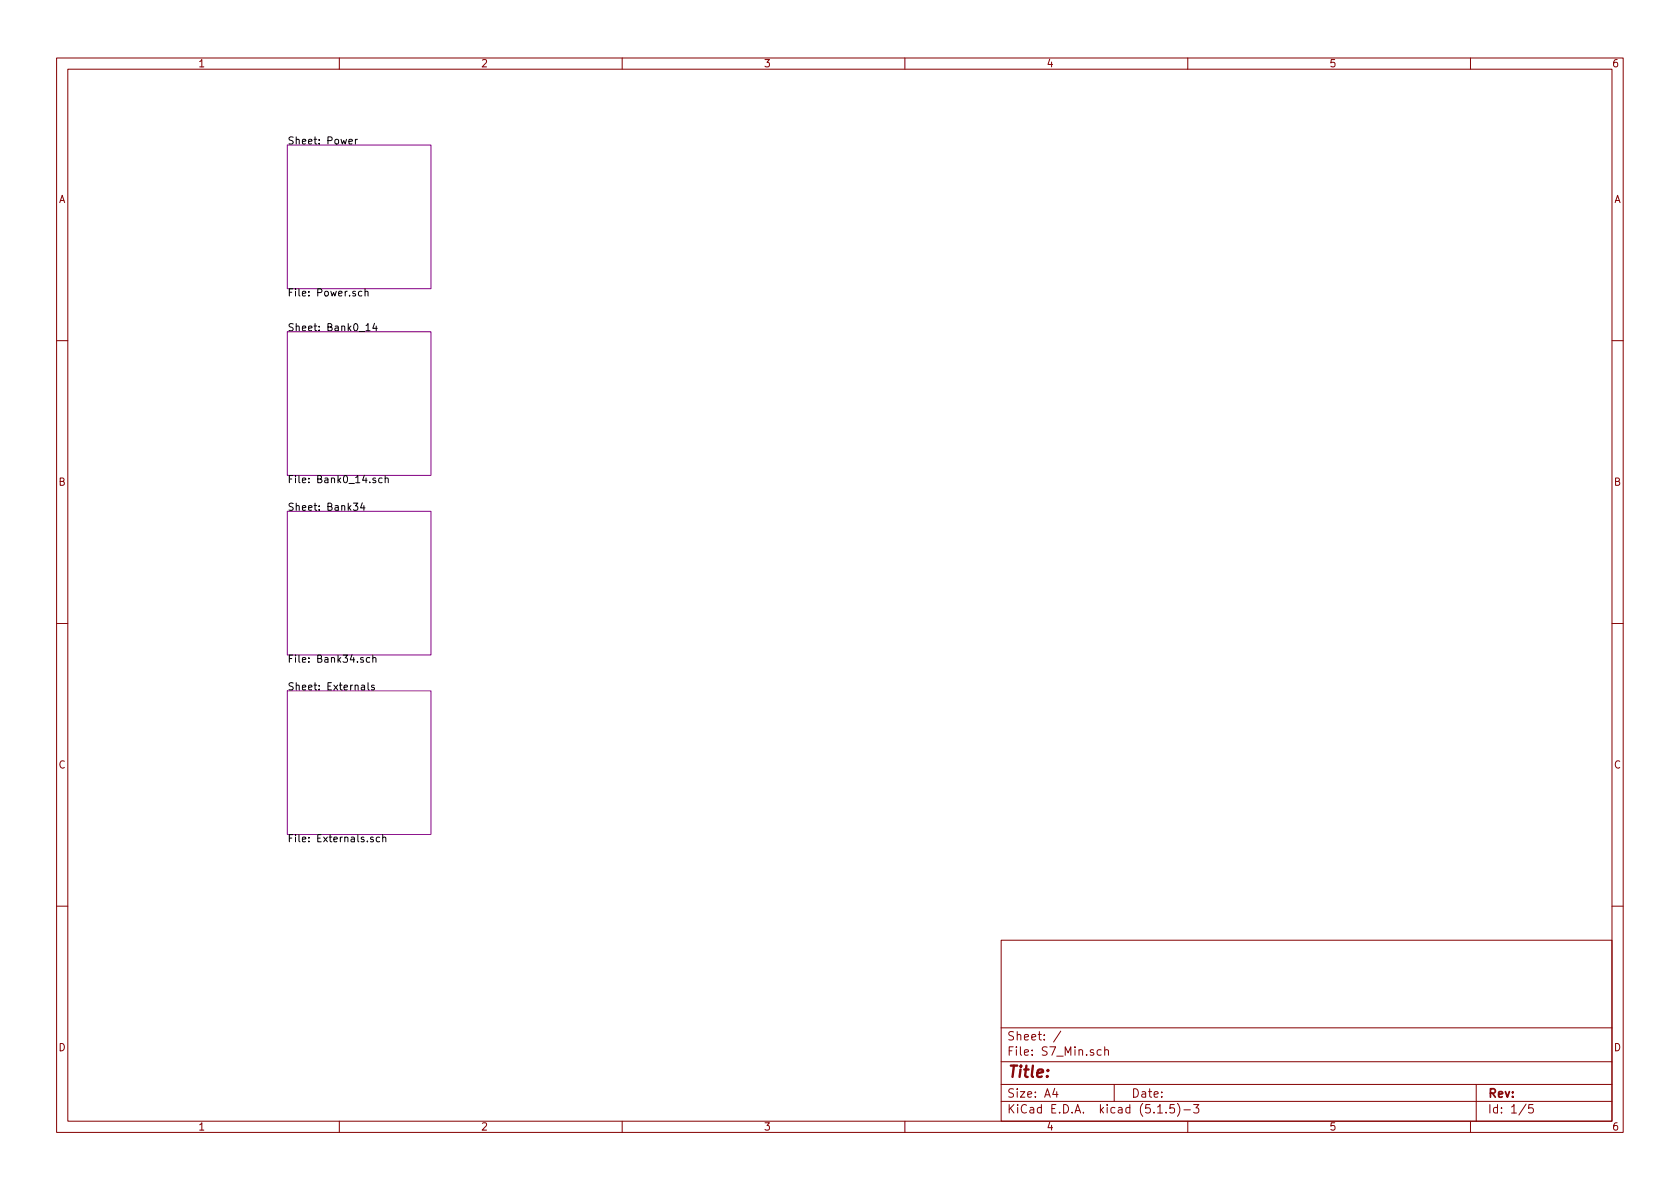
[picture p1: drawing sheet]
<svg xmlns="http://www.w3.org/2000/svg" width="297mm" height="210mm" viewBox="0 0 297 210" stroke-linecap="round" stroke-linejoin="round" font-family="sans-serif">
<g fill="none" stroke="#840000" stroke-width=".18">
<path d="M10 10.3h277v189.9h-277zM12 12.2h273v186.1h-273zM60 10.3v1.9M110 10.3v1.9M160 10.3v1.9M210 10.3v1.9M260 10.3v1.9M10 60.2h2M285 60.2h2M10 110.3h2M285 110.3h2M10 160.2h2"/>
<path d="M177 166.3h108v32h-108zM285 160.2h2M60 198.3v1.9M110 198.3v1.9M160 198.3v1.9M177 194.8h108M177 191.8h108M177 187.8h108M177 181.8h108M186.5 192.5l-.4 1h1M186.8 193v1M187.6 182.3l-1.3 2"/>
<path d="M194.7 185.7l-.4-.1-.3 .3 .1 .6 .2 .1 .4-.1M195.3 185.7h.1a.37 .37 0 0 1 .6 .1v.8M195.3 185.1v1.5M197 191.8v3M204.7 196.8h.8M206.2 196.7v.1M207.6 195.3h-.7l-.1 .7 .2-.1 .5 .1 .2 .2-.1 .5-.2 .1-.6-.1M208.2 195.1a1.71 1.71 0 0 1 0 2.3M209.3 196.3h1.2M210 198.3v1.9M211 195.3h1l-.5 .6 .4 .1v.7l-.2 .1-.7-.1M260 198.3v1.9"/>
<path d="M261 191.8v6.5M269.8 195.2l-1.2 2M271 195.3h-.7v.7l.2-.1 .5 .1 .1 .2-.1 .5-.2 .1-.5-.1"/>
</g>
<path d="M50.8 25.6h25.4v25.4h-25.4zM50.8 58.7h25.4v25.4h-25.4zM50.8 90.4h25.4v25.4h-25.4zM50.8 122.2h25.4v25.4h-25.4z" fill="none" stroke="#840084" stroke-width=".18"/>
<g fill="none" stroke="#000" stroke-width=".18">
<path d="M61.7 25l.6-.1-.1-.2-.3-.1-.2 .2v.6h.5M62.8 24.6v.9M63.2 24.6l-.4 .3M64 51.6l-.4-.1-.2 .2 .1 .6h.5M64.5 51.6l.2-.1 .3 .1 .1 .7M64.5 51.1v1.2M64.7 57.6l.4-.4v1.3M64.7 58.5h.7M66.2 57.2l-.3 .9h.8M66.5 57.7v.8M62.5 89h.8l-.5 .5 .4 .1 .1 .4-.3 .2-.5-.1M64.1 88.9l-.3 .9h.7"/>
<path d="M64.3 89.4v.8M66.4 84.6l-.3-.1-.2 .2 .1 .2 .4 .1v.3h-.5M67.6 84.6l-.4-.1-.2 .3 .1 .5h.5M68.1 84.7l.2-.2 .3 .1 .1 .8M68.1 84.1v1.3M65.4 116.3h-.4l-.2 .2 .1 .6h.5M65.9 116.4l.2-.1h.3l.1 .8M65.9 115.8v1.3M63.9 121.2h.5l.1 .8M64.5 121.5h-.4l-.2 .2v.2h.6M65.1 120.7v1.1l.2 .2M66.2 121.2h-.3l-.2 .1v.2l.5 .1v.3h-.5"/>
<path d="M66 148.1l-.3-.1-.2 .2 .1 .2 .4 .1v.3h-.5M67.1 148.1l-.3-.1-.3 .3 .1 .5h.5M67.7 148.2l.2-.2 .2 .1 .1 .8M67.7 147.6v1.3"/>
</g>
<text font-size="2.8" fill="#840000" x="178" y="190.5">Title:</text>
<g font-size="2.1" fill="#840000">
<text x="178" y="184">Sheet: /</text>
<text x="178" y="186.7">File: S7_Min.sch</text>
<text x="178" y="196.9">KiCad E.D.A. kicad (5.1.5)-3</text>
<text x="178" y="194.1">Size: A4</text>
<text x="200" y="194.1">Date:</text>
<text x="263" y="194.1">Rev:</text>
<text x="263" y="196.9">Id: 1/5</text>
</g>
<g font-size="1.8" fill="#840000">
<text x="35" y="11.9">1</text>
<text x="85" y="11.9">2</text>
<text x="135" y="11.9">3</text>
<text x="185" y="11.9">4</text>
<text x="235" y="11.9">5</text>
<text x="285" y="11.9">6</text>
<text x="10.4" y="35.9">A</text>
<text x="285.4" y="35.9">A</text>
<text x="10.4" y="85.9">B</text>
<text x="285.4" y="85.9">B</text>
<text x="10.4" y="135.9">C</text>
<text x="285.4" y="135.9">C</text>
<text x="10.4" y="185.9">D</text>
<text x="285.4" y="185.9">D</text>
<text x="35" y="199.9">1</text>
<text x="85" y="199.9">2</text>
<text x="135" y="199.9">3</text>
<text x="185" y="199.9">4</text>
<text x="235" y="199.9">5</text>
<text x="285" y="199.9">6</text>
</g>
<g font-size="1.8">
<text x="50.8" y="25.5">Sheet: Power</text>
<text x="50.8" y="52.4">File: Power.sch</text>
<text x="50.8" y="58.6">Sheet: Bank0_14</text>
<text x="50.8" y="85.4">File: Bank0_14.sch</text>
<text x="50.8" y="90.3">Sheet: Bank34</text>
<text x="50.8" y="117.2">File: Bank34.sch</text>
<text x="50.8" y="122.1">Sheet: Externals</text>
<text x="50.8" y="148.9">File: Externals.sch</text>
</g>
</svg>
